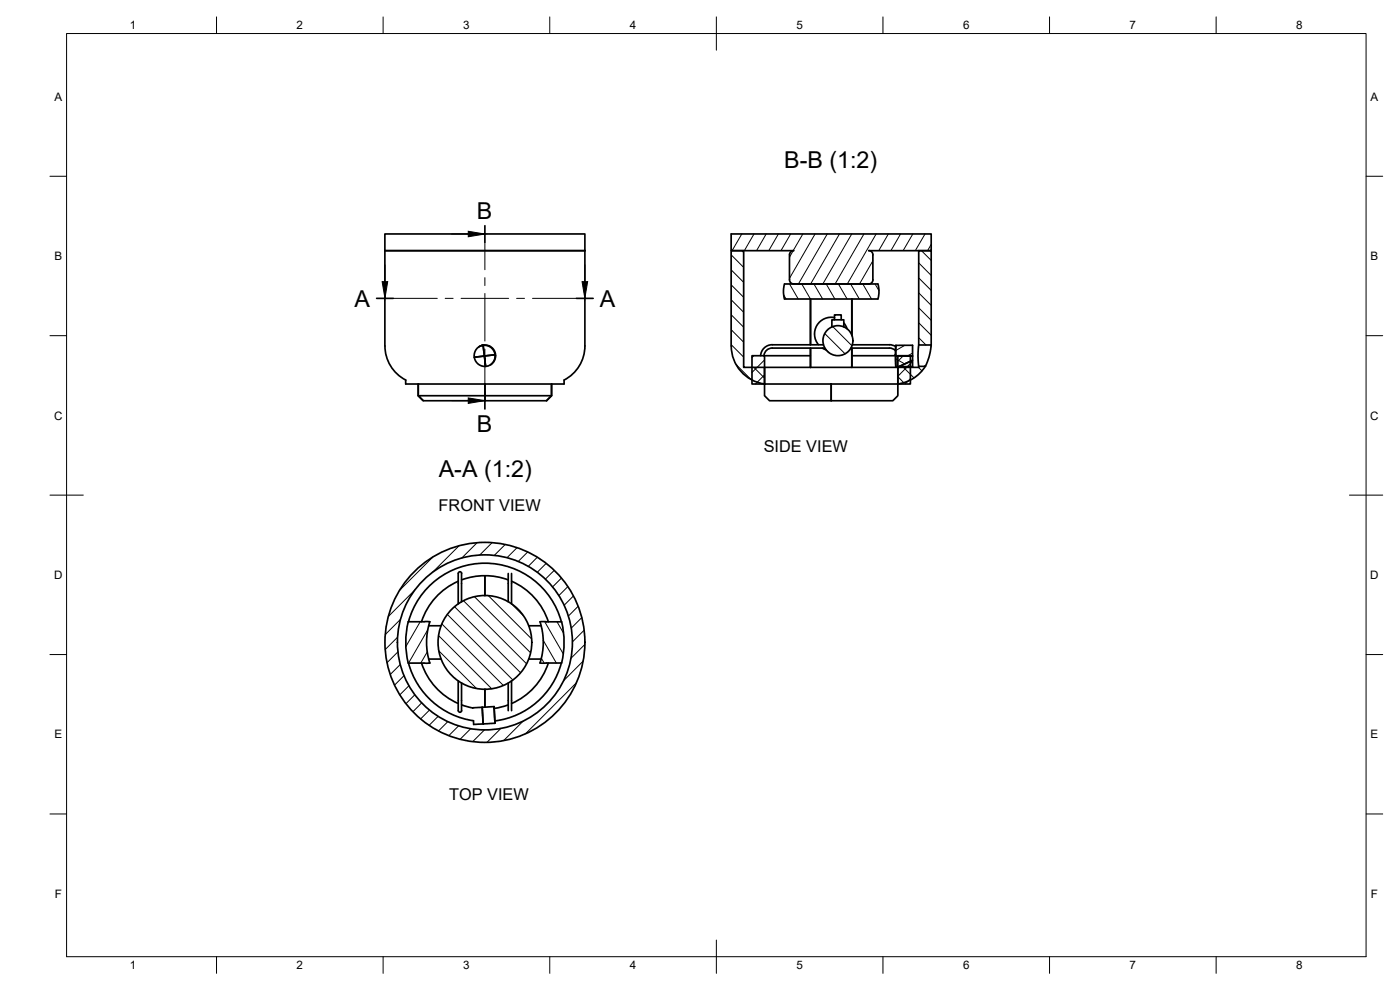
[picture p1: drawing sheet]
<svg xmlns="http://www.w3.org/2000/svg" width="420mm" height="297mm" viewBox="0 0 420 297" stroke-linecap="round" stroke-linejoin="round" font-family="sans-serif">
<!-- layer: Visible -->
<g fill="none" stroke="#000" stroke-width=".51">
<path d="M115.5 75.2h60M115.5 75.2v-5h60v5M115.5 75.2v28.6M175.5 75.2v28.6M262 76.5v7.5M262 76.5a1.23 1.23 0 0 0-1.3-1.3h18.8v-5h-60.1v5h18.8a1.22 1.22 0 0 0-1.3 1.3v7.5a1.26 1.26 0 0 0 1.3 1.2M275.7 75.2h3.8v28.3h-3.8zM243.2 89.7v13.7M249.7 98.1v-2.1h3.5v2.1M250.4 96v-1.5h2.1v1.5M250.5 95.3a5 5 0 0 0-5.3 2.3 5 5 0 0 0 .4 5.8M253.2 96.9l1 1.7"/>
<path d="M255.6 89.7v10.8M255.7 89.7v11M262 83.9a1.26 1.26 0 0 1-1.3 1.3M263.5 85.2h-28.1l-.3 2.6 .3 1.9h28.1M263.5 85.2l.3 2.6-.3 1.9M125.5 118.7v-3.5v3.5l1.5 1.5M125.5 118.7h20v1.5h-18.5zM143.7 104.1a3.2 3.2 0 0 1 4.4 .9 3.2 3.2 0 0 1-.9 4.4M144.7 103.6h.3l.4 3.2-3.1 .4 3.1-.4 .3 3.1-.3-3.1 3.1-.4-3.1 .4-.4-3.2zM144.7 103.6h-.1M145.4 103.6h-.7M148.6 106.7h.1"/>
<path d="M165.5 115.2v3.5l-1.5 1.5h-18.5v-5v3.5h20M175.5 103.8a11.6 11.6 0 0 1-6.2 10.3v1.1h-47.5v-1.1a11.6 11.6 0 0 1-6.3-10.3M219.4 103.8v-28.6h3.8v35h6.2M219.5 103.8a11.5 11.5 0 0 0 10 11.4M225.7 106.7h3.7v8.5h-3.7zM229.4 115.2h20v5h-18.5l-1.5-1.5zM229.4 106.7h13.8M229.4 110.2h13.8M229.4 110.2v5M243.2 104.4v5.8M243.2 110.2h.1M246.8 104.4l1.1 .6"/>
<path d="M247.1 103.4h-15.3a3.5 3.5 0 0 0-3.5 3.3M247.5 104.4l-16.3 .1-1.3 .8-.6 1.4M249.4 115.2h20.1v3.5l-1.6 1.5h-18.5zM255.4 104.4h11.5M255.6 104.4v5.8h-12.3M255.6 110.2h.1M255.7 106.7h13M255.7 110.2h13.8M255.7 104.4v5.8M255.8 103.4h11.1M266.9 103.4l1.9 .6M266.9 104.4l1.2 .3 .6 .5"/>
<path d="M268.7 106.4l.2 .4M268.9 103.6v3.2h5v-3.2h-5l-.1 6.2 .1 .2h.9M268.9 110v-3.2h5v1.3l-4.1 1.9M269.5 106.7h3.7v8.5h-3.7zM269.8 110l4.1-1.9v1.9M269.8 110h4.1M275.7 103.5l-.2 2.8 .2 3.6M277.7 109.9a11.5 11.5 0 0 1-8.2 5.3M279.5 103.5l-.7 3.6-1.1 2.8h-2v.3h-6.2v5M137.5 174.4a20 20 0 0 0-11 12.1M145.5 172.7v6M152.5 172.1v8.5"/>
<path d="M152.5 174a20 20 0 0 0-14 0M153.5 172.1v9.1M153.5 174.4a20 20 0 0 1 11.1 12.2M122.5 186.5h6.5a20 20 0 0 0 0 12.4l-6.5 .1a26.3 26.3 0 0 1 0-12.5zM122.6 186.5a23.8 23.8 0 0 1 22.9-17.5 23.8 23.8 0 0 1 23 17.6M122.6 198.9a23.8 23.8 0 0 0 19.5 17.4l.1 1.1 2.8-.2-.3-5-2.8 .2M126.5 198.9a20 20 0 0 0 11 12.2M128.7 187.8h3.7M128.7 197.7h3.7M138.5 180.6v-7.7a1.13 1.13 0 0 0-.5-1.4 1.34 1.34 0 0 0-.5 1.8v7.9M158.7 187.8h3.7M158.7 197.7h3.7"/>
<path d="M164.6 198.9a20 20 0 0 1-11.1 12.2M168.5 198.9a23.8 23.8 0 0 1-20 17.4l.1 .7-.3-5v.6l4.2-1.1M168.6 186.6h-6.5a20 20 0 0 1 0 12.3h6.5M168.6 186.6a26.3 26.3 0 0 1 0 12.3M137.5 204.3v8a.88 .88 0 0 0 .8 1.3l.2-.4v-8.3M138.5 211.5l3.4 .9M141.9 212.4h.1M144.7 212.2l3.6-.2 .2 5-3.5 .2zM145.5 206.8v5.4M152.5 204.9v8.3M153.5 204.3v8.9"/>
<circle cx="145.5" cy="106.7" r="3.2"/>
<circle cx="251.5" cy="102.2" r="4.5"/>
<circle cx="145.5" cy="192.7" r="30"/>
<circle cx="145.5" cy="192.7" r="14.1"/>
<circle cx="145.5" cy="192.7" r="26.3"/>
</g>
<!-- layer: BORDER -->
<g fill="none" stroke="#000" stroke-width=".3">
<path d="M20 10.1h390v276.9h-390zM65 5.1v5M115 5.1v5M165 5.1v5M215 5.1v10M265 5.1v5M315 5.1v5M365 5.1v5M15 52.9h5M410 52.9h5M15 100.7h5M410 100.7h5"/>
<path d="M15 148.6h10M405 148.6h10M15 196.4h5M410 196.4h5M15 244.2h5M410 244.2h5M65 287v5M115 287v5M165 287v5M215 282.1v9.9M265 287v5M315 287v5"/>
<path d="M365 287v5"/>
</g>
<!-- layer: Hatching -->
<g fill="none" stroke="#000" stroke-width=".3">
<path d="M219.5 76.5l3.7 3.7M222.6 70.2l-2.9 5M222.7 75.2l.5 .6M226.3 70.2l-2.9 5M229.9 70.2l-2.8 5M233.6 70.2l-2.9 5M237.3 70.2l-2.9 5M238 75.2l-1 1.9M240.9 70.2l-2.9 5M244.6 70.2l-7.6 13.3M248.3 70.2l-8.7 15M251.9 70.2l-8.6 15"/>
<path d="M255.6 70.2l-8.7 15M259.3 70.2l-8.7 15M262 78.3l-4.1 6.9M262.9 70.2l-8.6 15M266.6 70.2l-2.9 5M270.3 70.2l-2.9 5M273.9 70.2l-2.9 5M275.7 78.9l3.7 3.7M276.5 75.2l2.9 2.9M277.6 70.2l-2.9 5M279.4 73.3l-1 1.9M219.5 98.9l3.7 3.8"/>
<path d="M219.5 94.5l3.7 3.7M219.5 90l3.7 3.7M219.5 85.5l3.7 3.7M219.5 81l3.7 3.7M235.2 88.5l.7 1.2M237 85.2l2.6 4.5M240.6 85.2l2.6 4.5M244.3 85.2l2.6 4.5M248 85.2l2.5 4.5M249.9 98l5.8 5.7M251.6 85.2l2.6 4.5M255.3 85.2l2.6 4.5"/>
<path d="M259 85.2l2.6 4.5M262.6 85.2l1.2 2M275.7 96.8l3.7 3.8M275.7 92.3l3.7 3.8M275.7 87.8l3.7 3.8M275.7 83.4l3.7 3.7M219.5 103.4l3.7 3.8M220.9 109.3l4.5 4.6M226.2 110.2l3.2 3.2M226.3 106.7l-.6 .6M229.4 108l-3.7 3.7M229.4 112.5l-2.7 2.7"/>
<path d="M247.5 100.1l6.1 6.1M247.8 104.8l1 1.1M268.9 107.7l2.6 1.5M269.5 113l1.8 1.8M271.1 110.2l3.2 3.2M271.1 106.7l-1.6 1.7M271.5 103.6l-2.6 1.6M273.2 109.1l-3.7 3.8M273.2 113.7l-1.6 1.5M273.7 106.8l.2 .1M273.9 105.9l-1.5 .9M273.9 108.5l-1.6 1.5"/>
<path d="M275.6 110.2l1.1 1.1M275.7 101.3l2.2 2.2M124.5 177l-8 8M129.9 167.1l-10 10M137.8 163.8l-8 7.9M142.4 179.1l16.8 16.8M143.2 162.8l-4.6 4.6M146.6 178.7l12.9 13M147.7 162.8l-3.7 3.7M151.6 163.4l-3.3 3.3M155.2 164.3l-3.1 3.1M158.3 165.6l-2.8 2.9"/>
<path d="M161.2 167.2l-2.7 2.8M163.9 169l-2.7 2.7M166.3 171.1l-2.6 2.7M168.5 173.4l-2.7 2.7M170.4 176l-2.7 2.7M172.1 178.8l-2.8 2.8M119.3 191.2l-3.7 3.7M119.4 195.6l-3.3 3.2M120.1 199.4l-3 3M120.2 185.8l-4.6 4.6M126.1 186.5l-4.3 7.5M128.2 195.6l-1.9 3.4"/>
<path d="M128.4 189l-5.8 10M131.6 190.7l16 16M131.7 195.3l11.3 11.3M132.6 187.2l18.5 18.5M134.2 184.3l19.7 19.7M136.4 182l19.8 19.9M139.1 180.2l18.9 19M153.6 181.2l3.4 3.5M162.5 197.5l.8 1.5M163 192.1l4 6.8M163.5 186.5l5.5 9.7M167.2 186.6l1.9 3.4"/>
<path d="M173.5 181.9l-2.9 3M174.6 185.3l-3.2 3.2M175 198.4l-5.9 5.9M175.3 189.1l-3.5 3.5M175.5 193.4l-4.2 4.2M121.2 202.7l-2.8 2.9M122.7 205.7l-2.7 2.8M124.5 208.5l-2.7 2.6M126.6 210.9l-2.7 2.7M128.9 213l-2.7 2.7M131.5 214.9l-2.7 2.7M134.4 216.5l-2.8 2.8"/>
<path d="M137.6 217.8l-2.9 2.9M141.2 218.7l-3.1 3.1M145.4 219l-3.5 3.5M150.3 218.6l-4.2 4.1M157 216.4l-5.8 5.8M172.9 204.9l-15.2 15.3"/>
</g>
<!-- layer: Section Lines -->
<path d="M145.5 67.7v5M113 89.5h5M173 89.5h5M145.5 117.7v5" fill="none" stroke="#000" stroke-width=".51"/>
<g fill="none" stroke="#000" stroke-width=".3">
<path d="M115.5 79.5v5M135.5 70.2h5M145.5 72.7v8.2M175.5 79.5v5M118 89.5h13.2M133.6 89.5h2.4M138.4 89.5h14.3M145.5 83.3v2.4M145.5 88.1v14.2M155 89.5h2.4M159.8 89.5h13.2M145.5 104.7v2.4"/>
<path d="M145.5 109.5v8.2M135.5 120.2h5"/>
</g>
<path d="M140.5 69.4l5 .8-5 .8zM114.7 84.5h1.7l-.9 5zM174.7 84.5h1.7l-.9 5zM140.5 119.4l5 .8-5 .8z" fill="#000" stroke="#000" stroke-width=".3"/>
<g font-size="7">
<text x="235.4" y="50.5">B-B (1:2)</text>
<text x="143.1" y="65.7">B</text>
<text x="106.3" y="92">A</text>
<text x="180" y="92">A</text>
<text x="143.1" y="129.7">B</text>
<text x="131.7" y="143">A-A (1:2)</text>
</g>
<g font-size="4.9">
<text x="229.2" y="135.7">SIDE VIEW</text>
<text x="131.6" y="153.3">FRONT VIEW</text>
<text x="134.8" y="239.9">TOP VIEW</text>
</g>
<g font-size="3.5">
<text x="39" y="8.8">1</text>
<text x="89" y="8.8">2</text>
<text x="139" y="8.8">3</text>
<text x="189" y="8.8">4</text>
<text x="239" y="8.8">5</text>
<text x="289" y="8.8">6</text>
<text x="339" y="8.8">7</text>
<text x="389" y="8.8">8</text>
<text x="16.3" y="30.2">A</text>
<text x="411.3" y="30.2">A</text>
<text x="16.3" y="78">B</text>
<text x="411.3" y="78">B</text>
<text x="16.2" y="125.9">C</text>
<text x="411.2" y="125.9">C</text>
<text x="16.2" y="173.7">D</text>
<text x="411.2" y="173.7">D</text>
<text x="16.3" y="221.6">E</text>
<text x="411.3" y="221.6">E</text>
<text x="16.4" y="269.4">F</text>
<text x="411.4" y="269.4">F</text>
<text x="39" y="290.8">1</text>
<text x="89" y="290.8">2</text>
<text x="139" y="290.8">3</text>
<text x="189" y="290.8">4</text>
<text x="239" y="290.8">5</text>
<text x="289" y="290.8">6</text>
<text x="339" y="290.8">7</text>
<text x="389" y="290.8">8</text>
</g>
</svg>
